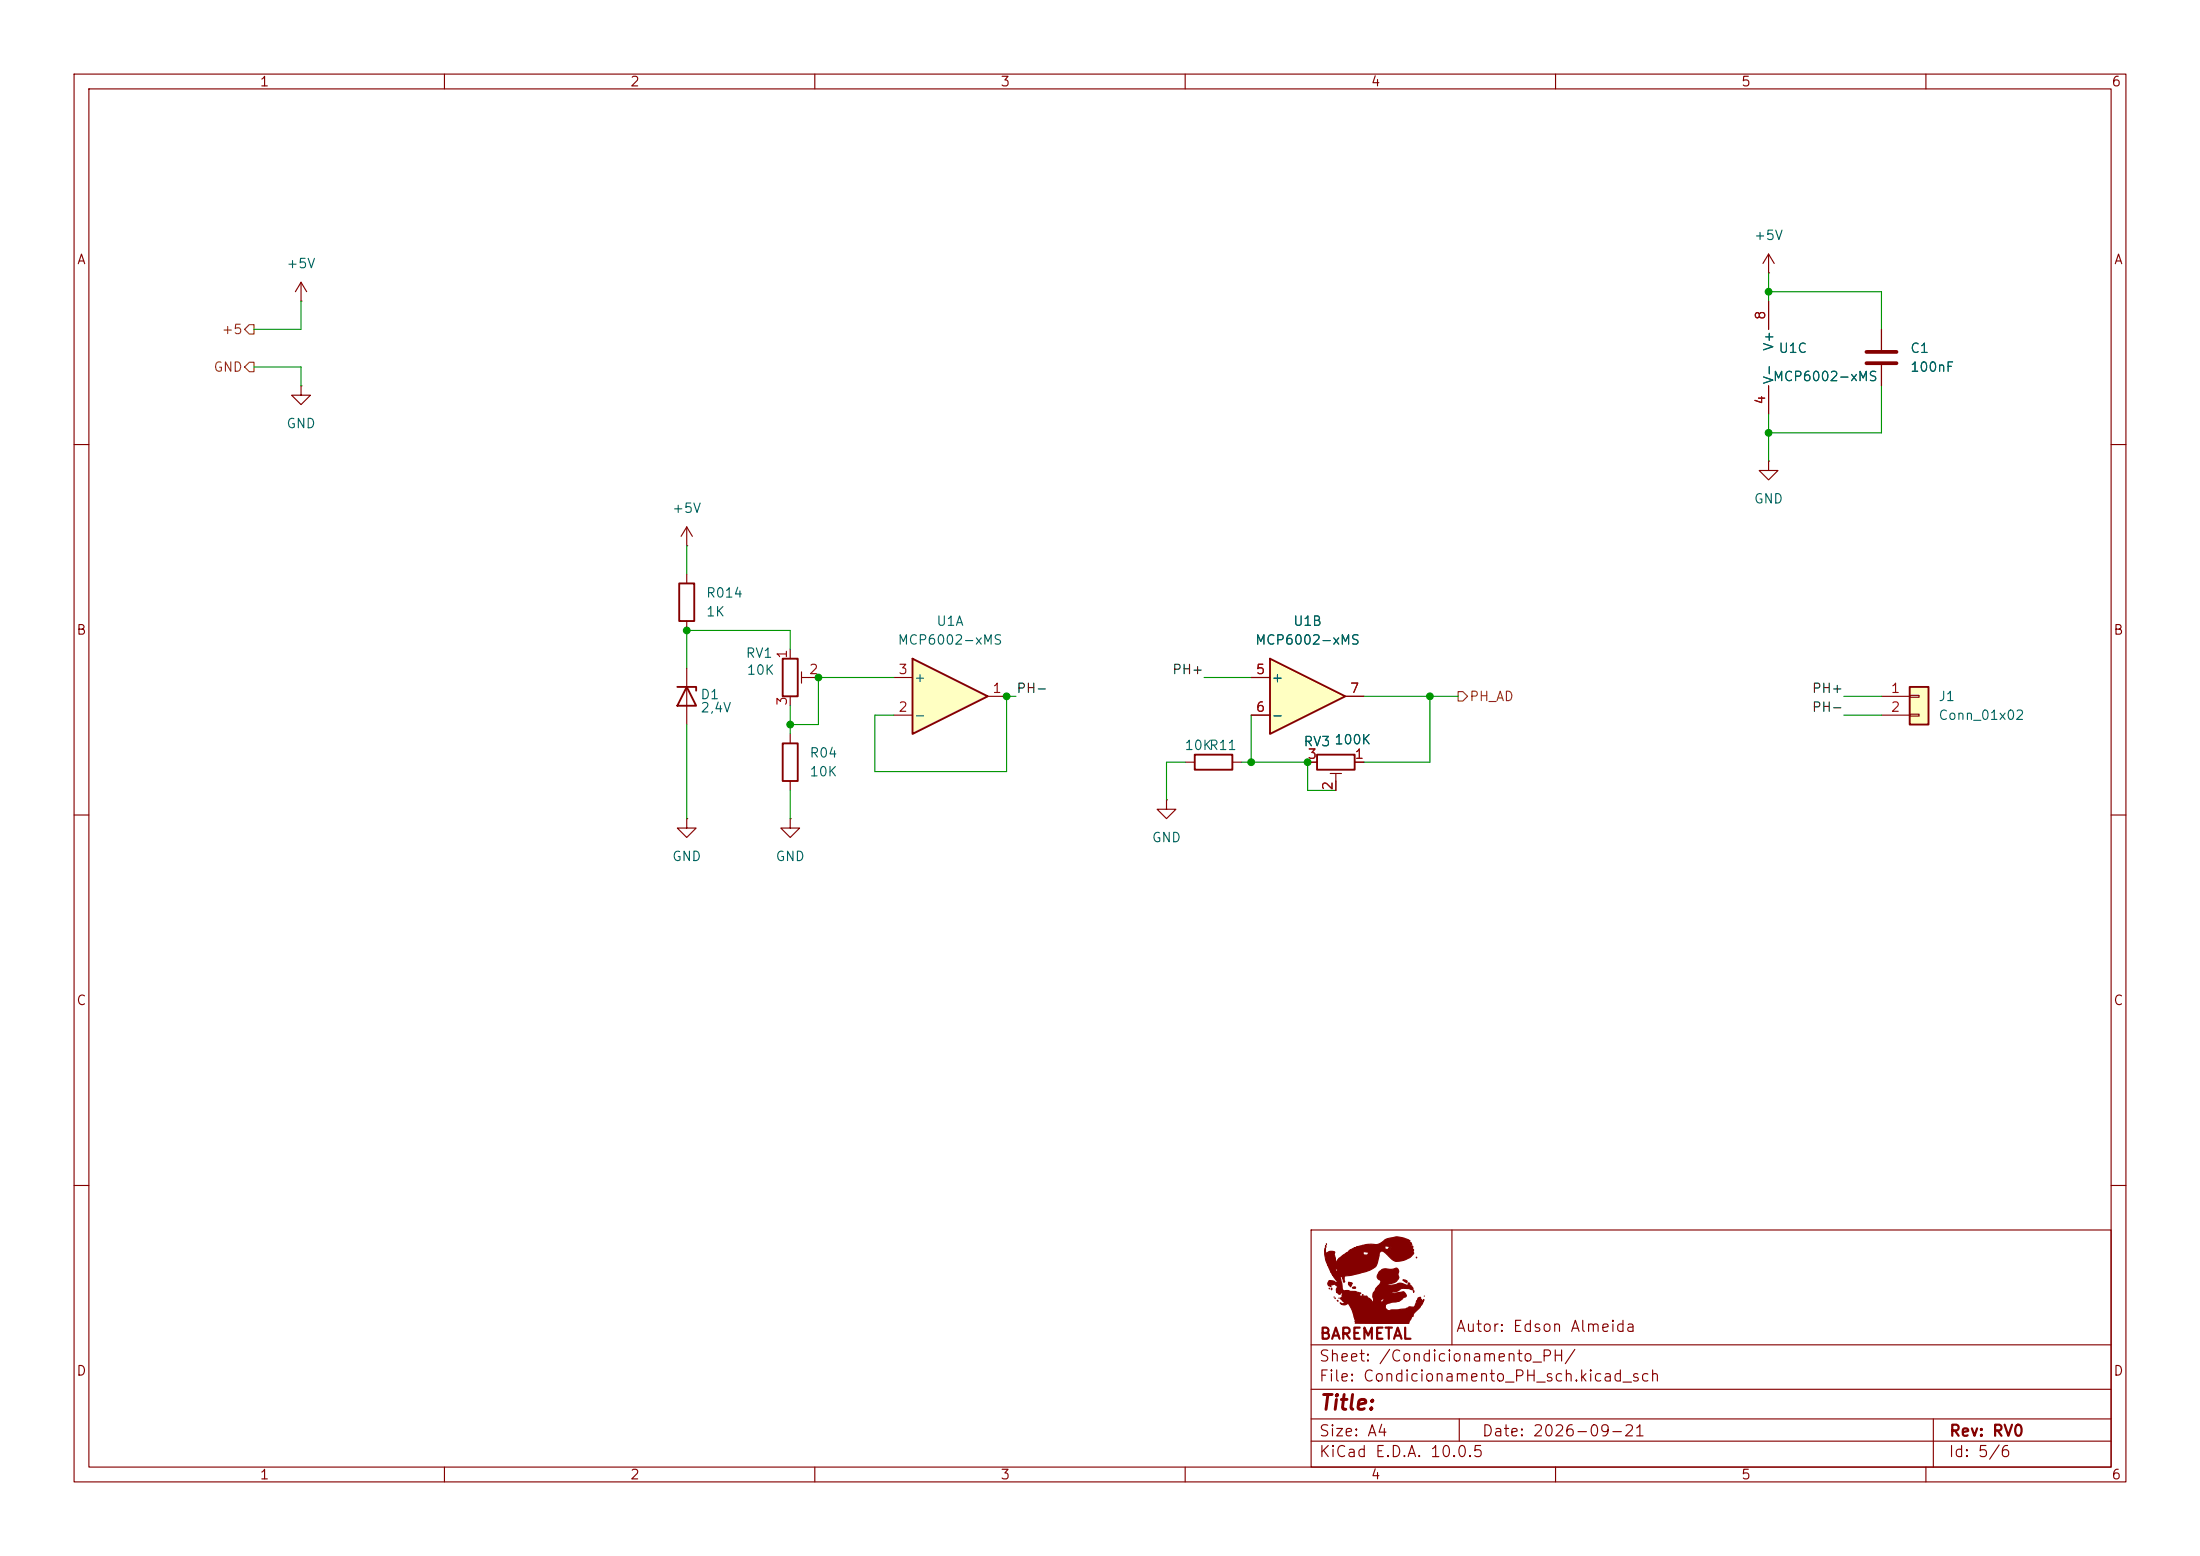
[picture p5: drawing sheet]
(kicad_sch
 (version 20260306)
 (generator "eeschema")
 (generator_version "10.0")
 (paper "A4")
 (title_block
  (date "2026-09-21")
  (rev "RV0")
  (company "BAREMETAL")
  (comment 1 "Autor: Edson Almeida"))
 (lib_symbols
  (symbol "Amplifier_Operational:MCP6002-xMS"
   (pin_names
    (offset 0.127)) (exclude_from_sim no) (in_bom yes) (on_board yes)
   (in_pos_files yes)
   (duplicate_pin_numbers_are_jumpers no)
   (property "Reference" "U" (at 0 5.08 0) (show_name no) (do_not_autoplace no) (effects (font (size 1.27 1.27)) (justify left)))
   (property "Value" "MCP6002-xMS" (at 0 -5.08 0) (show_name no) (do_not_autoplace no) (effects (font (size 1.27 1.27)) (justify left)))
   (property "Footprint" "" (at 0 0 0) (show_name no) (do_not_autoplace no) (hide yes) (effects (font (size 1.27 1.27))))
   (property "Datasheet" "http://ww1.microchip.com/downloads/en/DeviceDoc/21733j.pdf" (at 0 0 0) (show_name no) (do_not_autoplace no) (hide yes) (effects (font (size 1.27 1.27))))
   (property "Description" "1MHz, Low-Power Op Amp, MSOP-8" (at 0 0 0) (show_name no) (do_not_autoplace no) (hide yes) (effects (font (size 1.27 1.27))))
   (property "ki_locked" "" (at 0 0 0) (show_name no) (do_not_autoplace no) (effects (font (size 1.27 1.27))))
   (symbol "MCP6002-xMS_1_1"
    (polyline (pts (xy -5.08 5.08) (xy 5.08 0) (xy -5.08 -5.08) (xy -5.08 5.08)) (stroke (width 0.254) (type default)) (fill (type background)))
    (pin output line (at 7.62 0 180) (length 2.54) (name "" (effects (font (size 1.27 1.27)))) (number "1" (effects (font (size 1.27 1.27)))))
    (pin input line (at -7.62 -2.54 0) (length 2.54) (name "-" (effects (font (size 1.27 1.27)))) (number "2" (effects (font (size 1.27 1.27)))))
    (pin input line (at -7.62 2.54 0) (length 2.54) (name "+" (effects (font (size 1.27 1.27)))) (number "3" (effects (font (size 1.27 1.27))))))
   (symbol "MCP6002-xMS_2_1"
    (polyline (pts (xy -5.08 5.08) (xy 5.08 0) (xy -5.08 -5.08) (xy -5.08 5.08)) (stroke (width 0.254) (type default)) (fill (type background)))
    (pin input line (at -7.62 2.54 0) (length 2.54) (name "+" (effects (font (size 1.27 1.27)))) (number "5" (effects (font (size 1.27 1.27)))))
    (pin input line (at -7.62 -2.54 0) (length 2.54) (name "-" (effects (font (size 1.27 1.27)))) (number "6" (effects (font (size 1.27 1.27)))))
    (pin output line (at 7.62 0 180) (length 2.54) (name "" (effects (font (size 1.27 1.27)))) (number "7" (effects (font (size 1.27 1.27))))))
   (symbol "MCP6002-xMS_3_1"
    (pin power_in line (at -2.54 -7.62 90) (length 3.81) (name "V-" (effects (font (size 1.27 1.27)))) (number "4" (effects (font (size 1.27 1.27)))))
    (pin power_in line (at -2.54 7.62 270) (length 3.81) (name "V+" (effects (font (size 1.27 1.27)))) (number "8" (effects (font (size 1.27 1.27))))))
   (embedded_fonts no))
  (symbol "Connector_Generic:Conn_01x02"
   (pin_names
    (offset 1.016) (hide yes)) (exclude_from_sim no) (in_bom yes) (on_board yes)
   (in_pos_files yes)
   (duplicate_pin_numbers_are_jumpers no)
   (property "Reference" "J" (at 0 2.54 0) (show_name no) (do_not_autoplace no) (effects (font (size 1.27 1.27))))
   (property "Value" "Conn_01x02" (at 0 -5.08 0) (show_name no) (do_not_autoplace no) (effects (font (size 1.27 1.27))))
   (property "Footprint" "" (at 0 0 0) (show_name no) (do_not_autoplace no) (hide yes) (effects (font (size 1.27 1.27))))
   (property "Datasheet" "" (at 0 0 0) (show_name no) (do_not_autoplace no) (hide yes) (effects (font (size 1.27 1.27))))
   (property "Description" "Generic connector, single row, 01x02, script generated (kicad-library-utils/schlib/autogen/connector/)" (at 0 0 0) (show_name no) (do_not_autoplace no) (hide yes) (effects (font (size 1.27 1.27))))
   (symbol "Conn_01x02_1_1"
    (rectangle (start -1.27 1.27) (end 1.27 -3.81) (stroke (width 0.254) (type default)) (fill (type background)))
    (rectangle (start -1.27 0.127) (end 0 -0.127) (stroke (width 0.1524) (type default)) (fill (type none)))
    (rectangle (start -1.27 -2.413) (end 0 -2.667) (stroke (width 0.1524) (type default)) (fill (type none)))
    (pin passive line (at -5.08 0 0) (length 3.81) (name "Pin_1" (effects (font (size 1.27 1.27)))) (number "1" (effects (font (size 1.27 1.27)))))
    (pin passive line (at -5.08 -2.54 0) (length 3.81) (name "Pin_2" (effects (font (size 1.27 1.27)))) (number "2" (effects (font (size 1.27 1.27))))))
   (embedded_fonts no))
  (symbol "Device:D_Zener"
   (pin_numbers (hide yes))
   (pin_names
    (offset 1.016) (hide yes)) (exclude_from_sim no) (in_bom yes) (on_board yes)
   (in_pos_files yes)
   (duplicate_pin_numbers_are_jumpers no)
   (property "Reference" "D" (at 0 2.54 0) (show_name no) (do_not_autoplace no) (effects (font (size 1.27 1.27))))
   (property "Value" "D_Zener" (at 0 -2.54 0) (show_name no) (do_not_autoplace no) (effects (font (size 1.27 1.27))))
   (property "Footprint" "" (at 0 0 0) (show_name no) (do_not_autoplace no) (hide yes) (effects (font (size 1.27 1.27))))
   (property "Datasheet" "" (at 0 0 0) (show_name no) (do_not_autoplace no) (hide yes) (effects (font (size 1.27 1.27))))
   (property "Description" "Zener diode" (at 0 0 0) (show_name no) (do_not_autoplace no) (hide yes) (effects (font (size 1.27 1.27))))
   (symbol "D_Zener_0_1"
    (polyline (pts (xy -1.27 -1.27) (xy -1.27 1.27) (xy -0.762 1.27)) (stroke (width 0.254) (type default)) (fill (type none)))
    (polyline (pts (xy 1.27 0) (xy -1.27 0)) (stroke (width 0) (type default)) (fill (type none)))
    (polyline (pts (xy 1.27 -1.27) (xy 1.27 1.27) (xy -1.27 0) (xy 1.27 -1.27)) (stroke (width 0.254) (type default)) (fill (type none))))
   (symbol "D_Zener_1_1"
    (pin passive line (at -3.81 0 0) (length 2.54) (name "K" (effects (font (size 1.27 1.27)))) (number "1" (effects (font (size 1.27 1.27)))))
    (pin passive line (at 3.81 0 180) (length 2.54) (name "A" (effects (font (size 1.27 1.27)))) (number "2" (effects (font (size 1.27 1.27))))))
   (embedded_fonts no))
  (symbol "Device:R"
   (pin_numbers (hide yes))
   (pin_names
    (offset 0)) (exclude_from_sim no) (in_bom yes) (on_board yes)
   (in_pos_files yes)
   (duplicate_pin_numbers_are_jumpers no)
   (property "Reference" "R" (at 2.032 0 90) (show_name no) (do_not_autoplace no) (effects (font (size 1.27 1.27))))
   (property "Value" "R" (at 0 0 90) (show_name no) (do_not_autoplace no) (effects (font (size 1.27 1.27))))
   (property "Footprint" "" (at -1.778 0 90) (show_name no) (do_not_autoplace no) (hide yes) (effects (font (size 1.27 1.27))))
   (property "Datasheet" "" (at 0 0 0) (show_name no) (do_not_autoplace no) (hide yes) (effects (font (size 1.27 1.27))))
   (property "Description" "Resistor" (at 0 0 0) (show_name no) (do_not_autoplace no) (hide yes) (effects (font (size 1.27 1.27))))
   (symbol "R_0_1"
    (rectangle (start -1.016 -2.54) (end 1.016 2.54) (stroke (width 0.254) (type default)) (fill (type none))))
   (symbol "R_1_1"
    (pin passive line (at 0 3.81 270) (length 1.27) (name "" (effects (font (size 1.27 1.27)))) (number "1" (effects (font (size 1.27 1.27)))))
    (pin passive line (at 0 -3.81 90) (length 1.27) (name "" (effects (font (size 1.27 1.27)))) (number "2" (effects (font (size 1.27 1.27))))))
   (embedded_fonts no))
  (symbol "Device:R_Potentiometer_Trim"
   (pin_names
    (offset 1.016) (hide yes)) (exclude_from_sim no) (in_bom yes) (on_board yes)
   (in_pos_files yes)
   (duplicate_pin_numbers_are_jumpers no)
   (property "Reference" "RV" (at -4.445 0 90) (show_name no) (do_not_autoplace no) (effects (font (size 1.27 1.27))))
   (property "Value" "R_Potentiometer_Trim" (at -2.54 0 90) (show_name no) (do_not_autoplace no) (effects (font (size 1.27 1.27))))
   (property "Footprint" "" (at 0 0 0) (show_name no) (do_not_autoplace no) (hide yes) (effects (font (size 1.27 1.27))))
   (property "Datasheet" "" (at 0 0 0) (show_name no) (do_not_autoplace no) (hide yes) (effects (font (size 1.27 1.27))))
   (property "Description" "Trim-potentiometer" (at 0 0 0) (show_name no) (do_not_autoplace no) (hide yes) (effects (font (size 1.27 1.27))))
   (property "Sim.Device" "R" (at 0 0 0) (show_name no) (do_not_autoplace no) (hide yes) (effects (font (size 1.27 1.27))))
   (property "Sim.Type" "POT" (at 0 0 0) (show_name no) (do_not_autoplace no) (hide yes) (effects (font (size 1.27 1.27))))
   (property "Sim.Pins" "1=r0 2=wiper 3=r1" (at 0 0 0) (show_name no) (do_not_autoplace no) (hide yes) (effects (font (size 1.27 1.27))))
   (symbol "R_Potentiometer_Trim_0_1"
    (rectangle (start 1.016 2.54) (end -1.016 -2.54) (stroke (width 0.254) (type default)) (fill (type none)))
    (polyline (pts (xy 1.524 0.762) (xy 1.524 -0.762)) (stroke (width 0) (type default)) (fill (type none)))
    (polyline (pts (xy 2.54 0) (xy 1.524 0)) (stroke (width 0) (type default)) (fill (type none))))
   (symbol "R_Potentiometer_Trim_1_1"
    (pin passive line (at 0 3.81 270) (length 1.27) (name "1" (effects (font (size 1.27 1.27)))) (number "1" (effects (font (size 1.27 1.27)))))
    (pin passive line (at 3.81 0 180) (length 1.27) (name "2" (effects (font (size 1.27 1.27)))) (number "2" (effects (font (size 1.27 1.27)))))
    (pin passive line (at 0 -3.81 90) (length 1.27) (name "3" (effects (font (size 1.27 1.27)))) (number "3" (effects (font (size 1.27 1.27))))))
   (embedded_fonts no))
  (symbol "edd-dev-lib:C_CER_100N_PTH"
   (pin_numbers (hide yes)) (exclude_from_sim no) (in_bom yes) (on_board yes)
   (in_pos_files yes)
   (duplicate_pin_numbers_are_jumpers no)
   (property "Reference" "C" (at 7.62 1.524 0) (show_name no) (do_not_autoplace no) (effects (font (size 1.27 1.27))))
   (property "Value" "100nF" (at 9.906 -0.508 0) (show_name no) (do_not_autoplace no) (effects (font (size 1.27 1.27))))
   (property "Footprint" "" (at 0 0 0) (show_name no) (do_not_autoplace no) (hide yes) (effects (font (size 1.27 1.27))))
   (property "Datasheet" "" (at 0 0 0) (show_name no) (do_not_autoplace no) (hide yes) (effects (font (size 1.27 1.27))))
   (property "Description" "" (at 0 0 0) (show_name no) (do_not_autoplace no) (hide yes) (effects (font (size 1.27 1.27))))
   (symbol "C_CER_100N_PTH_0_1"
    (polyline (pts (xy 1.778 0.762) (xy 5.842 0.762)) (stroke (width 0.508) (type default)) (fill (type none)))
    (polyline (pts (xy 1.778 -0.762) (xy 5.842 -0.762)) (stroke (width 0.508) (type default)) (fill (type none))))
   (symbol "C_CER_100N_PTH_1_1"
    (pin passive line (at 3.81 3.81 270) (length 2.794) (name "" (effects (font (size 1.27 1.27)))) (number "1" (effects (font (size 1.27 1.27)))))
    (pin passive line (at 3.81 -3.81 90) (length 2.794) (name "" (effects (font (size 1.27 1.27)))) (number "2" (effects (font (size 1.27 1.27))))))
   (embedded_fonts no))
  (symbol "edd-dev-lib:R_10K_PTH"
   (power global)
   (pin_numbers (hide yes))
   (pin_names
    (offset 0) (hide yes)) (exclude_from_sim no) (in_bom no) (on_board no)
   (in_pos_files yes)
   (duplicate_pin_numbers_are_jumpers no)
   (property "Reference" "R" (at -4.064 4.064 0) (show_name no) (do_not_autoplace no) (effects (font (size 1.27 1.27))))
   (property "Value" "10K" (at -2.794 2.032 0) (show_name no) (do_not_autoplace no) (effects (font (size 1.27 1.27))))
   (property "Footprint" "Resistor_THT:R_Axial_DIN0207_L6.3mm_D2.5mm_P7.62mm_Horizontal" (at 0 0 0) (show_name no) (do_not_autoplace no) (hide yes) (effects (font (size 1.27 1.27))))
   (property "Datasheet" "" (at 0 0 0) (show_name no) (do_not_autoplace no) (hide yes) (effects (font (size 1.27 1.27))))
   (property "Description" "RESISTOR filme metálico 4K7 1% 1/4W PTH" (at 0 0 0) (show_name no) (do_not_autoplace no) (hide yes) (effects (font (size 1.27 1.27))))
   (property "Montagem" "PTH" (at 0 0 0) (show_name no) (do_not_autoplace no) (hide yes) (effects (font (size 1.27 1.27))))
   (property "mpn" "" (at 0 0 0) (show_name no) (do_not_autoplace no) (hide yes) (effects (font (size 1.27 1.27))))
   (symbol "R_10K_PTH_0_1"
    (rectangle (start -7.366 5.08) (end -5.334 0) (stroke (width 0.254) (type default)) (fill (type none))))
   (symbol "R_10K_PTH_1_1"
    (pin passive line (at -6.35 6.35 270) (length 1.27) (name "" (effects (font (size 1.27 1.27)))) (number "1" (effects (font (size 1.27 1.27)))))
    (pin passive line (at -6.35 -1.27 90) (length 1.27) (name "" (effects (font (size 1.27 1.27)))) (number "2" (effects (font (size 1.27 1.27))))))
   (embedded_fonts no))
  (symbol "edd-dev-lib:R_1K_PTH"
   (power global)
   (pin_numbers (hide yes))
   (pin_names
    (offset 0) (hide yes)) (exclude_from_sim no) (in_bom yes) (on_board yes)
   (in_pos_files yes)
   (duplicate_pin_numbers_are_jumpers no)
   (property "Reference" "R" (at -3.81 4.064 0) (show_name no) (do_not_autoplace no) (effects (font (size 1.27 1.27))))
   (property "Value" "1K" (at -3.302 2.286 0) (show_name no) (do_not_autoplace no) (effects (font (size 1.27 1.27))))
   (property "Footprint" "Resistor_THT:R_Axial_DIN0207_L6.3mm_D2.5mm_P7.62mm_Horizontal" (at 0 0 0) (show_name no) (do_not_autoplace no) (hide yes) (effects (font (size 1.27 1.27))))
   (property "Datasheet" "" (at 0 0 0) (show_name no) (do_not_autoplace no) (hide yes) (effects (font (size 1.27 1.27))))
   (property "Description" "RESISTOR filme metálico 4K7 1% 1/4W PTH" (at 0 0 0) (show_name no) (do_not_autoplace no) (hide yes) (effects (font (size 1.27 1.27))))
   (property "Montagem" "PTH" (at 0 0 0) (show_name no) (do_not_autoplace no) (hide yes) (effects (font (size 1.27 1.27))))
   (property "mpn" "" (at 0 0 0) (show_name no) (do_not_autoplace no) (hide yes) (effects (font (size 1.27 1.27))))
   (symbol "R_1K_PTH_0_1"
    (rectangle (start -7.366 5.08) (end -5.334 0) (stroke (width 0.254) (type default)) (fill (type none))))
   (symbol "R_1K_PTH_1_1"
    (pin passive line (at -6.35 6.35 270) (length 1.27) (name "" (effects (font (size 1.27 1.27)))) (number "1" (effects (font (size 1.27 1.27)))))
    (pin passive line (at -6.35 -1.27 90) (length 1.27) (name "" (effects (font (size 1.27 1.27)))) (number "2" (effects (font (size 1.27 1.27))))))
   (embedded_fonts no))
  (symbol "power:+5V"
   (power global)
   (pin_numbers (hide yes))
   (pin_names
    (offset 0) (hide yes)) (exclude_from_sim no) (in_bom yes) (on_board yes)
   (in_pos_files yes)
   (duplicate_pin_numbers_are_jumpers no)
   (property "Reference" "#PWR" (at 0 -3.81 0) (show_name no) (do_not_autoplace no) (hide yes) (effects (font (size 1.27 1.27))))
   (property "Value" "+5V" (at 0 3.556 0) (show_name no) (do_not_autoplace no) (effects (font (size 1.27 1.27))))
   (property "Footprint" "" (at 0 0 0) (show_name no) (do_not_autoplace no) (hide yes) (effects (font (size 1.27 1.27))))
   (property "Datasheet" "" (at 0 0 0) (show_name no) (do_not_autoplace no) (hide yes) (effects (font (size 1.27 1.27))))
   (property "Description" "Power symbol creates a global label with name \"+5V\"" (at 0 0 0) (show_name no) (do_not_autoplace no) (hide yes) (effects (font (size 1.27 1.27))))
   (symbol "+5V_0_1"
    (polyline (pts (xy -0.762 1.27) (xy 0 2.54)) (stroke (width 0) (type default)) (fill (type none)))
    (polyline (pts (xy 0 2.54) (xy 0.762 1.27)) (stroke (width 0) (type default)) (fill (type none)))
    (polyline (pts (xy 0 0) (xy 0 2.54)) (stroke (width 0) (type default)) (fill (type none))))
   (symbol "+5V_1_1"
    (pin power_in line (at 0 0 90) (length 0) (name "" (effects (font (size 1.27 1.27)))) (number "1" (effects (font (size 1.27 1.27))))))
   (embedded_fonts no))
  (symbol "power:GND"
   (power global)
   (pin_numbers (hide yes))
   (pin_names
    (offset 0) (hide yes)) (exclude_from_sim no) (in_bom yes) (on_board yes)
   (in_pos_files yes)
   (duplicate_pin_numbers_are_jumpers no)
   (property "Reference" "#PWR" (at 0 -6.35 0) (show_name no) (do_not_autoplace no) (hide yes) (effects (font (size 1.27 1.27))))
   (property "Value" "GND" (at 0 -3.81 0) (show_name no) (do_not_autoplace no) (effects (font (size 1.27 1.27))))
   (property "Footprint" "" (at 0 0 0) (show_name no) (do_not_autoplace no) (hide yes) (effects (font (size 1.27 1.27))))
   (property "Datasheet" "" (at 0 0 0) (show_name no) (do_not_autoplace no) (hide yes) (effects (font (size 1.27 1.27))))
   (property "Description" "Power symbol creates a global label with name \"GND\" , ground" (at 0 0 0) (show_name no) (do_not_autoplace no) (hide yes) (effects (font (size 1.27 1.27))))
   (symbol "GND_0_1"
    (polyline (pts (xy 0 0) (xy 0 -1.27) (xy 1.27 -1.27) (xy 0 -2.54) (xy -1.27 -1.27) (xy 0 -1.27)) (stroke (width 0) (type default)) (fill (type none))))
   (symbol "GND_1_1"
    (pin power_in line (at 0 0 270) (length 0) (name "" (effects (font (size 1.27 1.27)))) (number "1" (effects (font (size 1.27 1.27))))))
   (embedded_fonts no)))
 (junction
  (at 106.68 97.79)
  (diameter 0)
  (color 0 0 0 0))
 (junction
  (at 176.53 102.87)
  (diameter 0)
  (color 0 0 0 0))
 (junction
  (at 193.04 93.98)
  (diameter 0)
  (color 0 0 0 0))
 (junction
  (at 168.91 102.87)
  (diameter 0)
  (color 0 0 0 0))
 (junction
  (at 92.71 85.09)
  (diameter 0)
  (color 0 0 0 0))
 (junction
  (at 110.49 91.44)
  (diameter 0)
  (color 0 0 0 0))
 (junction
  (at 238.76 58.42)
  (diameter 0)
  (color 0 0 0 0))
 (junction
  (at 135.89 93.98)
  (diameter 0)
  (color 0 0 0 0))
 (junction
  (at 238.76 39.37)
  (diameter 0)
  (color 0 0 0 0))
 (wire
  (pts (xy 135.89 93.98) (xy 137.16 93.98))
  (stroke (width 0) (type default)))
 (wire
  (pts (xy 40.64 40.64) (xy 40.64 44.45))
  (stroke (width 0) (type default)))
 (wire
  (pts (xy 238.76 39.37) (xy 238.76 40.64))
  (stroke (width 0) (type default)))
 (wire
  (pts (xy 193.04 93.98) (xy 196.85 93.98))
  (stroke (width 0) (type default)))
 (wire
  (pts (xy 254 58.42) (xy 238.76 58.42))
  (stroke (width 0) (type default)))
 (wire
  (pts (xy 106.68 85.09) (xy 106.68 87.63))
  (stroke (width 0) (type default)))
 (wire
  (pts (xy 40.64 44.45) (xy 34.29 44.45))
  (stroke (width 0) (type default)))
 (wire
  (pts (xy 193.04 93.98) (xy 184.15 93.98))
  (stroke (width 0) (type default)))
 (wire
  (pts (xy 254 39.37) (xy 238.76 39.37))
  (stroke (width 0) (type default)))
 (wire
  (pts (xy 92.71 73.66) (xy 92.71 77.47))
  (stroke (width 0) (type default)))
 (wire
  (pts (xy 118.11 104.14) (xy 135.89 104.14))
  (stroke (width 0) (type default)))
 (wire
  (pts (xy 106.68 106.68) (xy 106.68 110.49))
  (stroke (width 0) (type default)))
 (wire
  (pts (xy 118.11 96.52) (xy 118.11 104.14))
  (stroke (width 0) (type default)))
 (wire
  (pts (xy 167.64 102.87) (xy 168.91 102.87))
  (stroke (width 0) (type default)))
 (wire
  (pts (xy 110.49 91.44) (xy 120.65 91.44))
  (stroke (width 0) (type default)))
 (wire
  (pts (xy 157.48 102.87) (xy 160.02 102.87))
  (stroke (width 0) (type default)))
 (wire
  (pts (xy 238.76 58.42) (xy 238.76 62.23))
  (stroke (width 0) (type default)))
 (wire
  (pts (xy 176.53 106.68) (xy 176.53 102.87))
  (stroke (width 0) (type default)))
 (wire
  (pts (xy 106.68 95.25) (xy 106.68 97.79))
  (stroke (width 0) (type default)))
 (wire
  (pts (xy 238.76 55.88) (xy 238.76 58.42))
  (stroke (width 0) (type default)))
 (wire
  (pts (xy 40.64 49.53) (xy 34.29 49.53))
  (stroke (width 0) (type default)))
 (wire
  (pts (xy 118.11 96.52) (xy 120.65 96.52))
  (stroke (width 0) (type default)))
 (wire
  (pts (xy 157.48 107.95) (xy 157.48 102.87))
  (stroke (width 0) (type default)))
 (wire
  (pts (xy 92.71 85.09) (xy 106.68 85.09))
  (stroke (width 0) (type default)))
 (wire
  (pts (xy 248.92 96.52) (xy 254 96.52))
  (stroke (width 0) (type default)))
 (wire
  (pts (xy 168.91 102.87) (xy 176.53 102.87))
  (stroke (width 0) (type default)))
 (wire
  (pts (xy 92.71 97.79) (xy 92.71 110.49))
  (stroke (width 0) (type default)))
 (wire
  (pts (xy 40.64 52.07) (xy 40.64 49.53))
  (stroke (width 0) (type default)))
 (wire
  (pts (xy 110.49 97.79) (xy 106.68 97.79))
  (stroke (width 0) (type default)))
 (wire
  (pts (xy 184.15 102.87) (xy 193.04 102.87))
  (stroke (width 0) (type default)))
 (wire
  (pts (xy 248.92 93.98) (xy 254 93.98))
  (stroke (width 0) (type default)))
 (wire
  (pts (xy 254 44.45) (xy 254 39.37))
  (stroke (width 0) (type default)))
 (wire
  (pts (xy 135.89 104.14) (xy 135.89 93.98))
  (stroke (width 0) (type default)))
 (wire
  (pts (xy 110.49 91.44) (xy 110.49 97.79))
  (stroke (width 0) (type default)))
 (wire
  (pts (xy 168.91 96.52) (xy 168.91 102.87))
  (stroke (width 0) (type default)))
 (wire
  (pts (xy 238.76 36.83) (xy 238.76 39.37))
  (stroke (width 0) (type default)))
 (wire
  (pts (xy 180.34 106.68) (xy 176.53 106.68))
  (stroke (width 0) (type default)))
 (wire
  (pts (xy 92.71 90.17) (xy 92.71 85.09))
  (stroke (width 0) (type default)))
 (wire
  (pts (xy 193.04 102.87) (xy 193.04 93.98))
  (stroke (width 0) (type default)))
 (wire
  (pts (xy 162.56 91.44) (xy 168.91 91.44))
  (stroke (width 0) (type default)))
 (wire
  (pts (xy 254 52.07) (xy 254 58.42))
  (stroke (width 0) (type default)))
 (wire
  (pts (xy 106.68 97.79) (xy 106.68 99.06))
  (stroke (width 0) (type default)))
 (label "PH+"
  (at 248.92 93.98 180)
  (effects (font (size 1.27 1.27)) (justify right bottom)))
 (label "PH-"
  (at 248.92 96.52 180)
  (effects (font (size 1.27 1.27)) (justify right bottom)))
 (label "PH+"
  (at 162.56 91.44 180)
  (effects (font (size 1.27 1.27)) (justify right bottom)))
 (label "PH-"
  (at 137.16 93.98 0)
  (effects (font (size 1.27 1.27)) (justify left bottom)))
 (hierarchical_label "PH_AD"
  (shape output)
  (at 196.85 93.98 0)
  (effects (font (size 1.27 1.27)) (justify left)))
 (hierarchical_label "GND"
  (shape output)
  (at 34.29 49.53 180)
  (effects (font (size 1.27 1.27)) (justify right)))
 (hierarchical_label "+5"
  (shape output)
  (at 34.29 44.45 180)
  (effects (font (size 1.27 1.27)) (justify right)))
 (symbol
  (lib_id "edd-dev-lib:C_CER_100N_PTH")
  (at 250.19 48.26 0)
  (unit 1)
  (body_style 1)
  (exclude_from_sim no)
  (in_bom yes)
  (on_board yes)
  (in_pos_files yes)
  (dnp no)
  (fields_autoplaced yes)
  (property "Reference" "C1" (at 257.81 46.9899 0) (show_name no) (do_not_autoplace no) (effects (font (size 1.27 1.27)) (justify left)))
  (property "Value" "100nF" (at 257.81 49.5299 0) (show_name no) (do_not_autoplace no) (effects (font (size 1.27 1.27)) (justify left)))
  (property "Footprint" "" (at 250.19 48.26 0) (hide yes) (show_name no) (do_not_autoplace no) (effects (font (size 1.27 1.27))))
  (property "Datasheet" "" (at 250.19 48.26 0) (hide yes) (show_name no) (do_not_autoplace no) (effects (font (size 1.27 1.27))))
  (property "Description" "" (at 250.19 48.26 0) (hide yes) (show_name no) (do_not_autoplace no) (effects (font (size 1.27 1.27))))
  (pin "2")
  (pin "1"))
 (symbol
  (lib_id "Device:R")
  (at 163.83 102.87 90)
  (unit 1)
  (body_style 1)
  (exclude_from_sim no)
  (in_bom yes)
  (on_board yes)
  (in_pos_files yes)
  (dnp no)
  (property "Reference" "R11" (at 165.1 100.584 90) (show_name no) (do_not_autoplace no) (effects (font (size 1.27 1.27))))
  (property "Value" "10K" (at 161.798 100.584 90) (show_name no) (do_not_autoplace no) (effects (font (size 1.27 1.27))))
  (property "Footprint" "" (at 163.83 104.648 90) (hide yes) (show_name no) (do_not_autoplace no) (effects (font (size 1.27 1.27))))
  (property "Datasheet" "" (at 163.83 102.87 0) (hide yes) (show_name no) (do_not_autoplace no) (effects (font (size 1.27 1.27))))
  (property "Description" "Resistor" (at 163.83 102.87 0) (hide yes) (show_name no) (do_not_autoplace no) (effects (font (size 1.27 1.27))))
  (pin "2")
  (pin "1"))
 (symbol
  (lib_id "Amplifier_Operational:MCP6002-xMS")
  (at 128.27 93.98 0)
  (unit 1)
  (body_style 1)
  (exclude_from_sim no)
  (in_bom yes)
  (on_board yes)
  (in_pos_files yes)
  (dnp no)
  (fields_autoplaced yes)
  (property "Reference" "U1" (at 128.27 83.82 0) (show_name no) (do_not_autoplace no) (effects (font (size 1.27 1.27))))
  (property "Value" "MCP6002-xMS" (at 128.27 86.36 0) (show_name no) (do_not_autoplace no) (effects (font (size 1.27 1.27))))
  (property "Footprint" "" (at 128.27 93.98 0) (hide yes) (show_name no) (do_not_autoplace no) (effects (font (size 1.27 1.27))))
  (property "Datasheet" "http://ww1.microchip.com/downloads/en/DeviceDoc/21733j.pdf" (at 128.27 93.98 0) (hide yes) (show_name no) (do_not_autoplace no) (effects (font (size 1.27 1.27))))
  (property "Description" "1MHz, Low-Power Op Amp, MSOP-8" (at 128.27 93.98 0) (hide yes) (show_name no) (do_not_autoplace no) (effects (font (size 1.27 1.27))))
  (pin "8")
  (pin "3")
  (pin "2")
  (pin "1")
  (pin "4")
  (pin "7")
  (pin "6")
  (pin "5"))
 (symbol
  (lib_id "Device:D_Zener")
  (at 92.71 93.98 270)
  (unit 1)
  (body_style 1)
  (exclude_from_sim no)
  (in_bom yes)
  (on_board yes)
  (in_pos_files yes)
  (dnp no)
  (property "Reference" "D1" (at 94.488 93.726 90) (show_name no) (do_not_autoplace no) (effects (font (size 1.27 1.27)) (justify left)))
  (property "Value" "2,4V" (at 94.488 95.504 90) (show_name no) (do_not_autoplace no) (effects (font (size 1.27 1.27)) (justify left)))
  (property "Footprint" "" (at 92.71 93.98 0) (hide yes) (show_name no) (do_not_autoplace no) (effects (font (size 1.27 1.27))))
  (property "Datasheet" "" (at 92.71 93.98 0) (hide yes) (show_name no) (do_not_autoplace no) (effects (font (size 1.27 1.27))))
  (property "Description" "Zener diode" (at 92.71 93.98 0) (hide yes) (show_name no) (do_not_autoplace no) (effects (font (size 1.27 1.27))))
  (pin "2")
  (pin "1"))
 (symbol
  (lib_id "Device:R_Potentiometer_Trim")
  (at 106.68 91.44 0)
  (unit 1)
  (body_style 1)
  (exclude_from_sim no)
  (in_bom yes)
  (on_board yes)
  (in_pos_files yes)
  (dnp no)
  (property "Reference" "RV1" (at 104.394 88.138 0) (show_name no) (do_not_autoplace no) (effects (font (size 1.27 1.27)) (justify right)))
  (property "Value" "10K" (at 104.648 90.424 0) (show_name no) (do_not_autoplace no) (effects (font (size 1.27 1.27)) (justify right)))
  (property "Footprint" "" (at 106.68 91.44 0) (hide yes) (show_name no) (do_not_autoplace no) (effects (font (size 1.27 1.27))))
  (property "Datasheet" "" (at 106.68 91.44 0) (hide yes) (show_name no) (do_not_autoplace no) (effects (font (size 1.27 1.27))))
  (property "Description" "Trim-potentiometer" (at 106.68 91.44 0) (hide yes) (show_name no) (do_not_autoplace no) (effects (font (size 1.27 1.27))))
  (property "Sim.Device" "R" (at 106.68 91.44 0) (hide yes) (show_name no) (do_not_autoplace no) (effects (font (size 1.27 1.27))))
  (property "Sim.Type" "POT" (at 106.68 91.44 0) (hide yes) (show_name no) (do_not_autoplace no) (effects (font (size 1.27 1.27))))
  (property "Sim.Pins" "1=r0 2=wiper 3=r1" (at 106.68 91.44 0) (hide yes) (show_name no) (do_not_autoplace no) (effects (font (size 1.27 1.27))))
  (pin "1")
  (pin "3")
  (pin "2"))
 (symbol
  (lib_id "Amplifier_Operational:MCP6002-xMS")
  (at 241.3 48.26 0)
  (unit 3)
  (body_style 1)
  (exclude_from_sim no)
  (in_bom yes)
  (on_board yes)
  (in_pos_files yes)
  (dnp no)
  (property "Reference" "U1" (at 240.03 46.9899 0) (show_name no) (do_not_autoplace no) (effects (font (size 1.27 1.27)) (justify left)))
  (property "Value" "MCP6002-xMS" (at 239.268 50.8 0) (show_name no) (do_not_autoplace no) (effects (font (size 1.27 1.27)) (justify left)))
  (property "Footprint" "" (at 241.3 48.26 0) (hide yes) (show_name no) (do_not_autoplace no) (effects (font (size 1.27 1.27))))
  (property "Datasheet" "http://ww1.microchip.com/downloads/en/DeviceDoc/21733j.pdf" (at 241.3 48.26 0) (hide yes) (show_name no) (do_not_autoplace no) (effects (font (size 1.27 1.27))))
  (property "Description" "1MHz, Low-Power Op Amp, MSOP-8" (at 241.3 48.26 0) (hide yes) (show_name no) (do_not_autoplace no) (effects (font (size 1.27 1.27))))
  (pin "8")
  (pin "3")
  (pin "2")
  (pin "1")
  (pin "4")
  (pin "7")
  (pin "6")
  (pin "5"))
 (symbol
  (lib_id "power:GND")
  (at 106.68 110.49 0)
  (unit 1)
  (body_style 1)
  (exclude_from_sim no)
  (in_bom yes)
  (on_board yes)
  (in_pos_files yes)
  (dnp no)
  (fields_autoplaced yes)
  (property "Reference" "#PWR04" (at 106.68 116.84 0) (hide yes) (show_name no) (do_not_autoplace no) (effects (font (size 1.27 1.27))))
  (property "Value" "GND" (at 106.68 115.57 0) (show_name no) (do_not_autoplace no) (effects (font (size 1.27 1.27))))
  (property "Footprint" "" (at 106.68 110.49 0) (hide yes) (show_name no) (do_not_autoplace no) (effects (font (size 1.27 1.27))))
  (property "Datasheet" "" (at 106.68 110.49 0) (hide yes) (show_name no) (do_not_autoplace no) (effects (font (size 1.27 1.27))))
  (property "Description" "Power symbol creates a global label with name \"GND\" , ground" (at 106.68 110.49 0) (hide yes) (show_name no) (do_not_autoplace no) (effects (font (size 1.27 1.27))))
  (pin "1"))
 (symbol
  (lib_id "Device:R_Potentiometer_Trim")
  (at 180.34 102.87 270)
  (unit 1)
  (body_style 1)
  (exclude_from_sim no)
  (in_bom yes)
  (on_board yes)
  (in_pos_files yes)
  (dnp no)
  (property "Reference" "RV3" (at 177.8 100.076 90) (show_name no) (do_not_autoplace no) (effects (font (size 1.27 1.27))))
  (property "Value" "100K" (at 182.626 99.822 90) (show_name no) (do_not_autoplace no) (effects (font (size 1.27 1.27))))
  (property "Footprint" "" (at 180.34 102.87 0) (hide yes) (show_name no) (do_not_autoplace no) (effects (font (size 1.27 1.27))))
  (property "Datasheet" "" (at 180.34 102.87 0) (hide yes) (show_name no) (do_not_autoplace no) (effects (font (size 1.27 1.27))))
  (property "Description" "Trim-potentiometer" (at 180.34 102.87 0) (hide yes) (show_name no) (do_not_autoplace no) (effects (font (size 1.27 1.27))))
  (property "Sim.Device" "R" (at 180.34 102.87 0) (hide yes) (show_name no) (do_not_autoplace no) (effects (font (size 1.27 1.27))))
  (property "Sim.Type" "POT" (at 180.34 102.87 0) (hide yes) (show_name no) (do_not_autoplace no) (effects (font (size 1.27 1.27))))
  (property "Sim.Pins" "1=r0 2=wiper 3=r1" (at 180.34 102.87 0) (hide yes) (show_name no) (do_not_autoplace no) (effects (font (size 1.27 1.27))))
  (pin "1")
  (pin "3")
  (pin "2"))
 (symbol
  (lib_id "edd-dev-lib:R_10K_PTH")
  (at 113.03 105.41 0)
  (unit 1)
  (body_style 1)
  (exclude_from_sim no)
  (in_bom no)
  (on_board no)
  (in_pos_files yes)
  (dnp no)
  (fields_autoplaced yes)
  (property "Reference" "R04" (at 109.22 101.5999 0) (show_name no) (do_not_autoplace no) (effects (font (size 1.27 1.27)) (justify left)))
  (property "Value" "10K" (at 109.22 104.1399 0) (show_name no) (do_not_autoplace no) (effects (font (size 1.27 1.27)) (justify left)))
  (property "Footprint" "Resistor_THT:R_Axial_DIN0207_L6.3mm_D2.5mm_P7.62mm_Horizontal" (at 113.03 105.41 0) (hide yes) (show_name no) (do_not_autoplace no) (effects (font (size 1.27 1.27))))
  (property "Datasheet" "" (at 113.03 105.41 0) (hide yes) (show_name no) (do_not_autoplace no) (effects (font (size 1.27 1.27))))
  (property "Description" "RESISTOR filme metálico 4K7 1% 1/4W PTH" (at 113.03 105.41 0) (hide yes) (show_name no) (do_not_autoplace no) (effects (font (size 1.27 1.27))))
  (property "Montagem" "PTH" (at 113.03 105.41 0) (hide yes) (show_name no) (do_not_autoplace no) (effects (font (size 1.27 1.27))))
  (property "mpn" "" (at 113.03 105.41 0) (hide yes) (show_name no) (do_not_autoplace no) (effects (font (size 1.27 1.27))))
  (pin "2")
  (pin "1"))
 (symbol
  (lib_id "power:GND")
  (at 238.76 62.23 0)
  (unit 1)
  (body_style 1)
  (exclude_from_sim no)
  (in_bom yes)
  (on_board yes)
  (in_pos_files yes)
  (dnp no)
  (fields_autoplaced yes)
  (property "Reference" "#PWR06" (at 238.76 68.58 0) (hide yes) (show_name no) (do_not_autoplace no) (effects (font (size 1.27 1.27))))
  (property "Value" "GND" (at 238.76 67.31 0) (show_name no) (do_not_autoplace no) (effects (font (size 1.27 1.27))))
  (property "Footprint" "" (at 238.76 62.23 0) (hide yes) (show_name no) (do_not_autoplace no) (effects (font (size 1.27 1.27))))
  (property "Datasheet" "" (at 238.76 62.23 0) (hide yes) (show_name no) (do_not_autoplace no) (effects (font (size 1.27 1.27))))
  (property "Description" "Power symbol creates a global label with name \"GND\" , ground" (at 238.76 62.23 0) (hide yes) (show_name no) (do_not_autoplace no) (effects (font (size 1.27 1.27))))
  (pin "1"))
 (symbol
  (lib_id "power:+5V")
  (at 238.76 36.83 0)
  (unit 1)
  (body_style 1)
  (exclude_from_sim no)
  (in_bom yes)
  (on_board yes)
  (in_pos_files yes)
  (dnp no)
  (fields_autoplaced yes)
  (property "Reference" "#PWR023" (at 238.76 40.64 0) (hide yes) (show_name no) (do_not_autoplace no) (effects (font (size 1.27 1.27))))
  (property "Value" "+5V" (at 238.76 31.75 0) (show_name no) (do_not_autoplace no) (effects (font (size 1.27 1.27))))
  (property "Footprint" "" (at 238.76 36.83 0) (hide yes) (show_name no) (do_not_autoplace no) (effects (font (size 1.27 1.27))))
  (property "Datasheet" "" (at 238.76 36.83 0) (hide yes) (show_name no) (do_not_autoplace no) (effects (font (size 1.27 1.27))))
  (property "Description" "Power symbol creates a global label with name \"+5V\"" (at 238.76 36.83 0) (hide yes) (show_name no) (do_not_autoplace no) (effects (font (size 1.27 1.27))))
  (pin "1"))
 (symbol
  (lib_id "Connector_Generic:Conn_01x02")
  (at 259.08 93.98 0)
  (unit 1)
  (body_style 1)
  (exclude_from_sim no)
  (in_bom yes)
  (on_board yes)
  (in_pos_files yes)
  (dnp no)
  (fields_autoplaced yes)
  (property "Reference" "J1" (at 261.62 93.9799 0) (show_name no) (do_not_autoplace no) (effects (font (size 1.27 1.27)) (justify left)))
  (property "Value" "Conn_01x02" (at 261.62 96.5199 0) (show_name no) (do_not_autoplace no) (effects (font (size 1.27 1.27)) (justify left)))
  (property "Footprint" "" (at 259.08 93.98 0) (hide yes) (show_name no) (do_not_autoplace no) (effects (font (size 1.27 1.27))))
  (property "Datasheet" "" (at 259.08 93.98 0) (hide yes) (show_name no) (do_not_autoplace no) (effects (font (size 1.27 1.27))))
  (property "Description" "Generic connector, single row, 01x02, script generated (kicad-library-utils/schlib/autogen/connector/)" (at 259.08 93.98 0) (hide yes) (show_name no) (do_not_autoplace no) (effects (font (size 1.27 1.27))))
  (pin "2")
  (pin "1"))
 (symbol
  (lib_id "power:GND")
  (at 157.48 107.95 0)
  (unit 1)
  (body_style 1)
  (exclude_from_sim no)
  (in_bom yes)
  (on_board yes)
  (in_pos_files yes)
  (dnp no)
  (fields_autoplaced yes)
  (property "Reference" "#PWR05" (at 157.48 114.3 0) (hide yes) (show_name no) (do_not_autoplace no) (effects (font (size 1.27 1.27))))
  (property "Value" "GND" (at 157.48 113.03 0) (show_name no) (do_not_autoplace no) (effects (font (size 1.27 1.27))))
  (property "Footprint" "" (at 157.48 107.95 0) (hide yes) (show_name no) (do_not_autoplace no) (effects (font (size 1.27 1.27))))
  (property "Datasheet" "" (at 157.48 107.95 0) (hide yes) (show_name no) (do_not_autoplace no) (effects (font (size 1.27 1.27))))
  (property "Description" "Power symbol creates a global label with name \"GND\" , ground" (at 157.48 107.95 0) (hide yes) (show_name no) (do_not_autoplace no) (effects (font (size 1.27 1.27))))
  (pin "1"))
 (symbol
  (lib_id "power:GND")
  (at 40.64 52.07 0)
  (unit 1)
  (body_style 1)
  (exclude_from_sim no)
  (in_bom yes)
  (on_board yes)
  (in_pos_files yes)
  (dnp no)
  (fields_autoplaced yes)
  (property "Reference" "#PWR041" (at 40.64 58.42 0) (hide yes) (show_name no) (do_not_autoplace no) (effects (font (size 1.27 1.27))))
  (property "Value" "GND" (at 40.64 57.15 0) (show_name no) (do_not_autoplace no) (effects (font (size 1.27 1.27))))
  (property "Footprint" "" (at 40.64 52.07 0) (hide yes) (show_name no) (do_not_autoplace no) (effects (font (size 1.27 1.27))))
  (property "Datasheet" "" (at 40.64 52.07 0) (hide yes) (show_name no) (do_not_autoplace no) (effects (font (size 1.27 1.27))))
  (property "Description" "Power symbol creates a global label with name \"GND\" , ground" (at 40.64 52.07 0) (hide yes) (show_name no) (do_not_autoplace no) (effects (font (size 1.27 1.27))))
  (pin "1"))
 (symbol
  (lib_id "power:+5V")
  (at 92.71 73.66 0)
  (unit 1)
  (body_style 1)
  (exclude_from_sim no)
  (in_bom yes)
  (on_board yes)
  (in_pos_files yes)
  (dnp no)
  (fields_autoplaced yes)
  (property "Reference" "#PWR03" (at 92.71 77.47 0) (hide yes) (show_name no) (do_not_autoplace no) (effects (font (size 1.27 1.27))))
  (property "Value" "+5V" (at 92.71 68.58 0) (show_name no) (do_not_autoplace no) (effects (font (size 1.27 1.27))))
  (property "Footprint" "" (at 92.71 73.66 0) (hide yes) (show_name no) (do_not_autoplace no) (effects (font (size 1.27 1.27))))
  (property "Datasheet" "" (at 92.71 73.66 0) (hide yes) (show_name no) (do_not_autoplace no) (effects (font (size 1.27 1.27))))
  (property "Description" "Power symbol creates a global label with name \"+5V\"" (at 92.71 73.66 0) (hide yes) (show_name no) (do_not_autoplace no) (effects (font (size 1.27 1.27))))
  (pin "1"))
 (symbol
  (lib_id "edd-dev-lib:R_1K_PTH")
  (at 99.06 83.82 0)
  (unit 1)
  (body_style 1)
  (exclude_from_sim no)
  (in_bom yes)
  (on_board yes)
  (in_pos_files yes)
  (dnp no)
  (fields_autoplaced yes)
  (property "Reference" "R014" (at 95.25 80.0099 0) (show_name no) (do_not_autoplace no) (effects (font (size 1.27 1.27)) (justify left)))
  (property "Value" "1K" (at 95.25 82.5499 0) (show_name no) (do_not_autoplace no) (effects (font (size 1.27 1.27)) (justify left)))
  (property "Footprint" "Resistor_THT:R_Axial_DIN0207_L6.3mm_D2.5mm_P7.62mm_Horizontal" (at 99.06 83.82 0) (hide yes) (show_name no) (do_not_autoplace no) (effects (font (size 1.27 1.27))))
  (property "Datasheet" "" (at 99.06 83.82 0) (hide yes) (show_name no) (do_not_autoplace no) (effects (font (size 1.27 1.27))))
  (property "Description" "RESISTOR filme metálico 4K7 1% 1/4W PTH" (at 99.06 83.82 0) (hide yes) (show_name no) (do_not_autoplace no) (effects (font (size 1.27 1.27))))
  (property "Montagem" "PTH" (at 99.06 83.82 0) (hide yes) (show_name no) (do_not_autoplace no) (effects (font (size 1.27 1.27))))
  (property "mpn" "" (at 99.06 83.82 0) (hide yes) (show_name no) (do_not_autoplace no) (effects (font (size 1.27 1.27))))
  (pin "2")
  (pin "1"))
 (symbol
  (lib_id "power:GND")
  (at 92.71 110.49 0)
  (unit 1)
  (body_style 1)
  (exclude_from_sim no)
  (in_bom yes)
  (on_board yes)
  (in_pos_files yes)
  (dnp no)
  (fields_autoplaced yes)
  (property "Reference" "#PWR039" (at 92.71 116.84 0) (hide yes) (show_name no) (do_not_autoplace no) (effects (font (size 1.27 1.27))))
  (property "Value" "GND" (at 92.71 115.57 0) (show_name no) (do_not_autoplace no) (effects (font (size 1.27 1.27))))
  (property "Footprint" "" (at 92.71 110.49 0) (hide yes) (show_name no) (do_not_autoplace no) (effects (font (size 1.27 1.27))))
  (property "Datasheet" "" (at 92.71 110.49 0) (hide yes) (show_name no) (do_not_autoplace no) (effects (font (size 1.27 1.27))))
  (property "Description" "Power symbol creates a global label with name \"GND\" , ground" (at 92.71 110.49 0) (hide yes) (show_name no) (do_not_autoplace no) (effects (font (size 1.27 1.27))))
  (pin "1"))
 (symbol
  (lib_id "power:+5V")
  (at 40.64 40.64 0)
  (unit 1)
  (body_style 1)
  (exclude_from_sim no)
  (in_bom yes)
  (on_board yes)
  (in_pos_files yes)
  (dnp no)
  (fields_autoplaced yes)
  (property "Reference" "#PWR040" (at 40.64 44.45 0) (hide yes) (show_name no) (do_not_autoplace no) (effects (font (size 1.27 1.27))))
  (property "Value" "+5V" (at 40.64 35.56 0) (show_name no) (do_not_autoplace no) (effects (font (size 1.27 1.27))))
  (property "Footprint" "" (at 40.64 40.64 0) (hide yes) (show_name no) (do_not_autoplace no) (effects (font (size 1.27 1.27))))
  (property "Datasheet" "" (at 40.64 40.64 0) (hide yes) (show_name no) (do_not_autoplace no) (effects (font (size 1.27 1.27))))
  (property "Description" "Power symbol creates a global label with name \"+5V\"" (at 40.64 40.64 0) (hide yes) (show_name no) (do_not_autoplace no) (effects (font (size 1.27 1.27))))
  (pin "1"))
 (symbol
  (lib_id "Amplifier_Operational:MCP6002-xMS")
  (at 176.53 93.98 0)
  (unit 2)
  (body_style 1)
  (exclude_from_sim no)
  (in_bom yes)
  (on_board yes)
  (in_pos_files yes)
  (dnp no)
  (fields_autoplaced yes)
  (property "Reference" "U1" (at 176.53 83.82 0) (show_name no) (do_not_autoplace no) (effects (font (size 1.27 1.27))))
  (property "Value" "MCP6002-xMS" (at 176.53 86.36 0) (show_name no) (do_not_autoplace no) (effects (font (size 1.27 1.27))))
  (property "Footprint" "" (at 176.53 93.98 0) (hide yes) (show_name no) (do_not_autoplace no) (effects (font (size 1.27 1.27))))
  (property "Datasheet" "http://ww1.microchip.com/downloads/en/DeviceDoc/21733j.pdf" (at 176.53 93.98 0) (hide yes) (show_name no) (do_not_autoplace no) (effects (font (size 1.27 1.27))))
  (property "Description" "1MHz, Low-Power Op Amp, MSOP-8" (at 176.53 93.98 0) (hide yes) (show_name no) (do_not_autoplace no) (effects (font (size 1.27 1.27))))
  (pin "8")
  (pin "3")
  (pin "2")
  (pin "1")
  (pin "4")
  (pin "7")
  (pin "6")
  (pin "5")))
